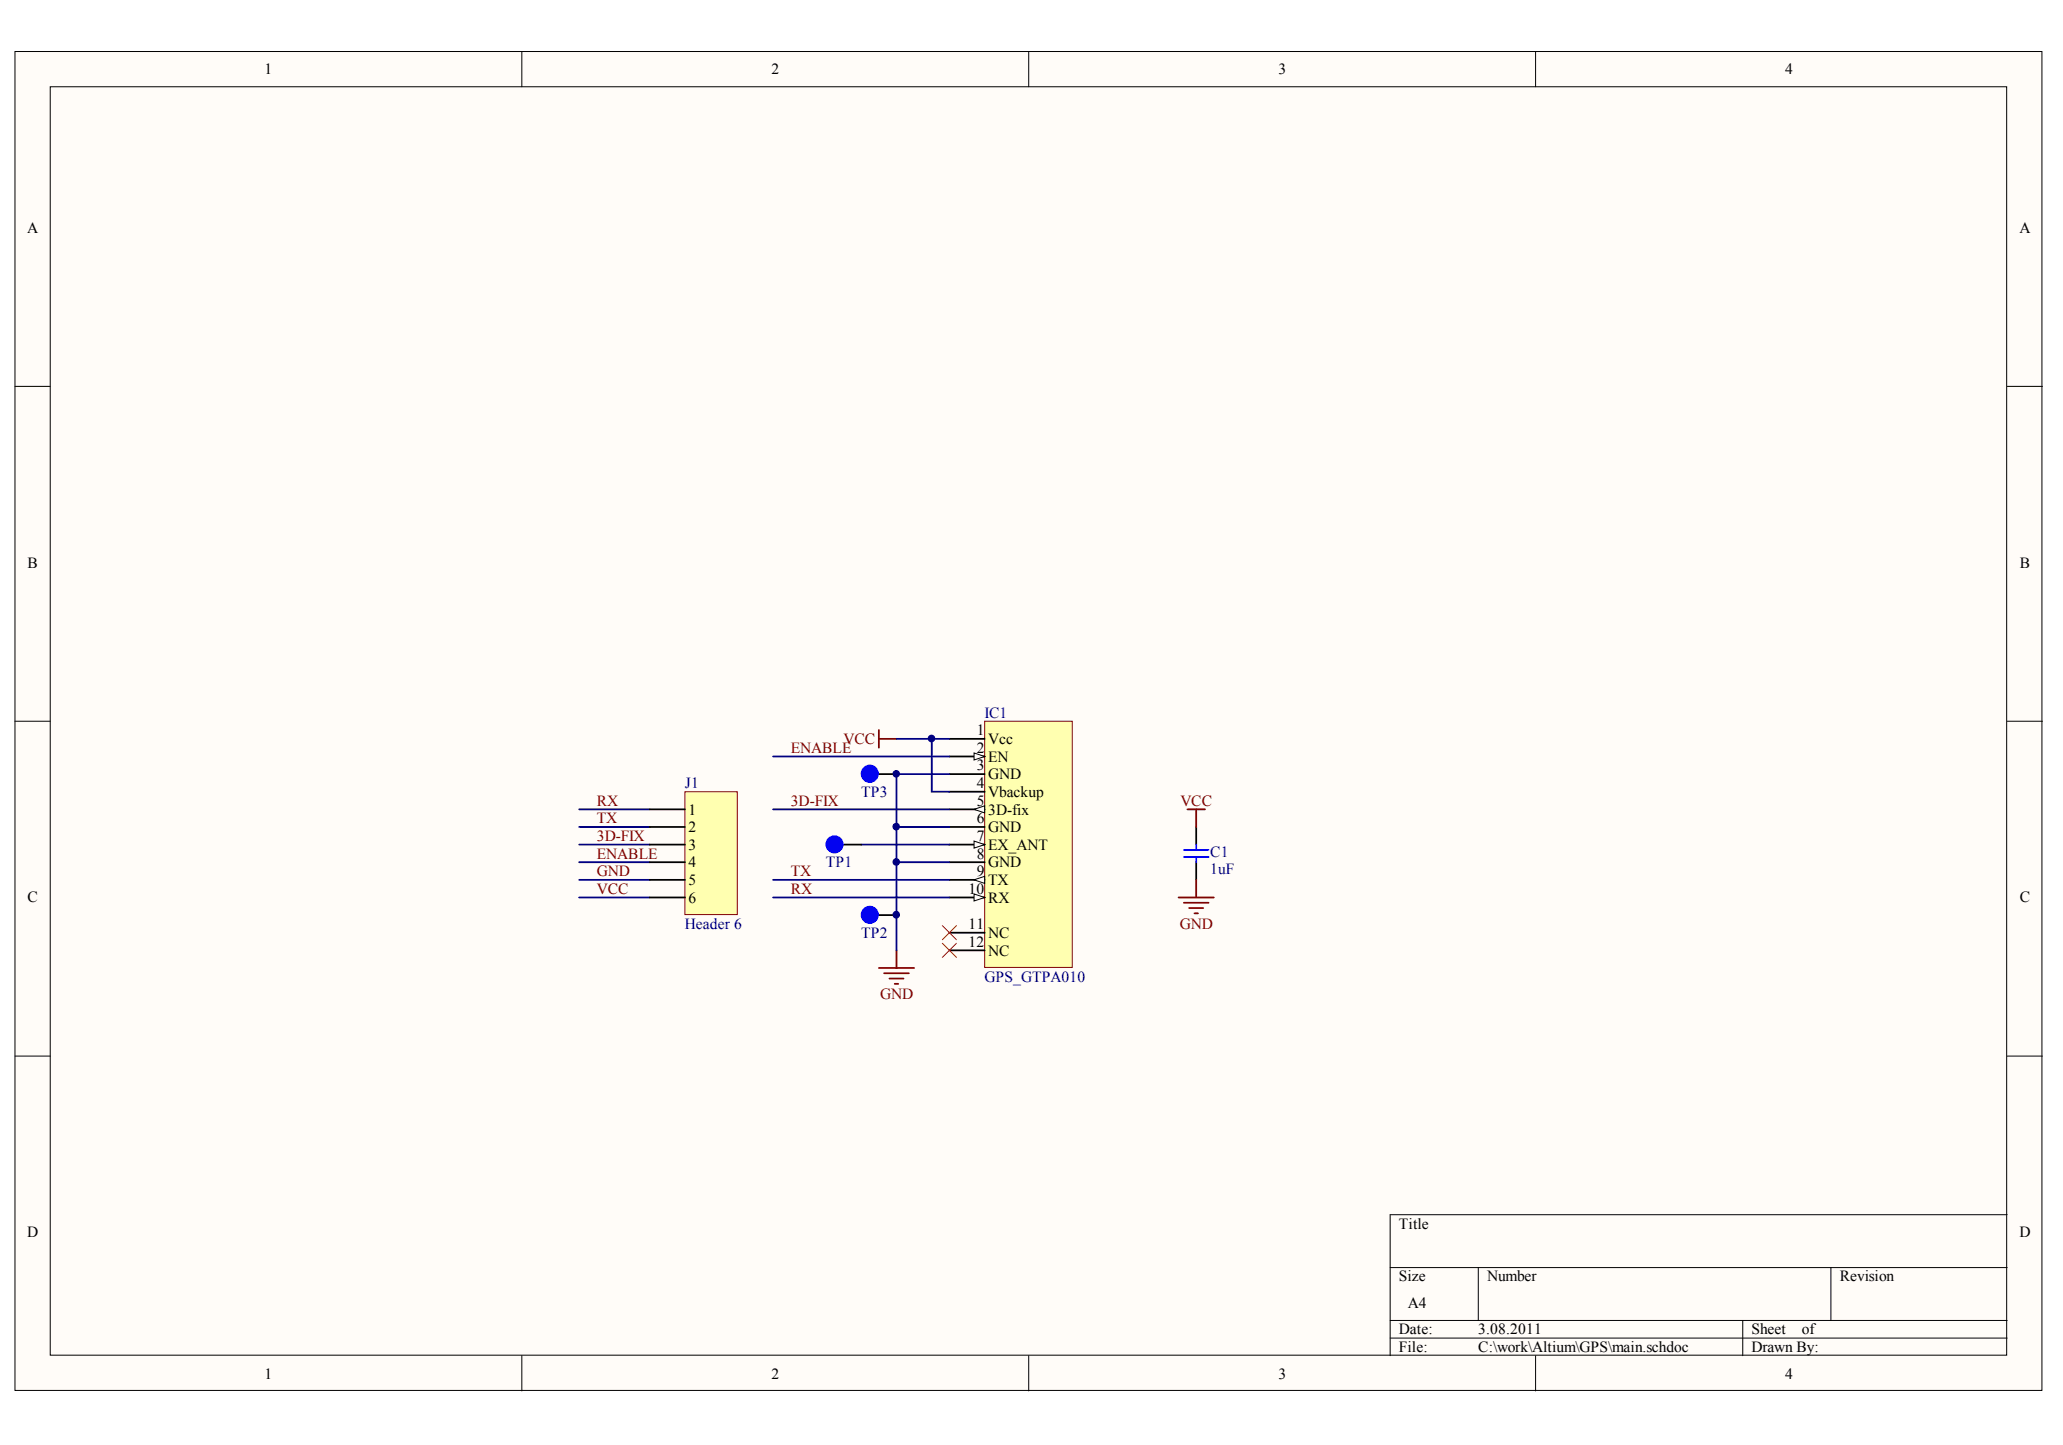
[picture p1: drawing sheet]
<svg xmlns="http://www.w3.org/2000/svg" width="291mm" height="204mm" viewBox="0 0 291 204" stroke-linecap="round" stroke-linejoin="round" font-family="sans-serif">
<g fill="#fffcf8" stroke="#000" stroke-width=".14">
<path d="M2.1 7.3h286v188.9h-286z"/>
<path d="M7.1 12.2h276v179h-276z"/>
</g>
<g fill="none" stroke="#000" stroke-width=".14">
<path d="M73.6 7.3v4.9M145.1 7.3v4.9M216.6 7.3v4.9M2.1 54.5h5M283.2 54.5h4.9M2.1 101.8h5M283.2 101.8h4.9M2.1 149h5M283.2 149h4.9M196.1 178.9h87.1M208.6 178.9v7.4M258.3 178.9v7.4"/>
<path d="M283.2 171.4h-87.1v19.9M73.6 191.3v5M145.1 191.3v5M196.1 186.3h87.1M196.1 188.8h87.1M216.6 191.3v5M245.9 186.3v5"/>
</g>
<path d="M138.9 101.8h12.4v34.7h-12.4z" fill="#ffffb0" stroke="#800000" stroke-width=".14"/>
<path d="M133.9 104.3h5M133.9 106.7h5" fill="none" stroke="#000" stroke-width=".25"/>
<path d="M137.4 106.3l1.5 .4-1.5 .5z" fill="#fffcf8" stroke="#000" stroke-width=".14"/>
<path d="M133.9 109.2h5M133.9 111.7h5M133.9 114.2h5" fill="none" stroke="#000" stroke-width=".25"/>
<path d="M137.4 114.2l1.5-.5v1z" fill="#fffcf8" stroke="#000" stroke-width=".14"/>
<path d="M133.9 121.7h5M133.9 124.2h5" fill="none" stroke="#000" stroke-width=".25"/>
<path d="M137.4 124.2l1.5-.5v1z" fill="#fffcf8" stroke="#000" stroke-width=".14"/>
<path d="M133.9 126.6h5" fill="none" stroke="#000" stroke-width=".25"/>
<path d="M137.4 126.1l1.5 .5-1.5 .5z" fill="#fffcf8" stroke="#000" stroke-width=".14"/>
<path d="M133.9 116.7h5M133.9 119.2h5M133.9 131.6h5M133.9 134.1h5" fill="none" stroke="#000" stroke-width=".25"/>
<path d="M137.4 118.7l1.5 .5-1.5 .5z" fill="#fffcf8" stroke="#000" stroke-width=".14"/>
<path d="M168.8 116.7v2.5M168.8 121.7v2.5" fill="none" stroke="#000" stroke-width=".25"/>
<path d="M167 119.9h3.5M168.8 119.2v.7M167 120.9h3.5M168.8 120.9v.8" fill="none" stroke="#00f" stroke-width=".25"/>
<g fill="none" stroke="#800000" stroke-width=".25">
<path d="M124 103v2.5M124 104.3h2.5M167.5 114.2h2.5M168.8 114.2v2.5M124 136.6h5M124.7 137.3h3.5M125.5 138.1h2M126.2 138.8h.5M126.5 134.1v2.5M166.3 126.6h4.9M167 127.4h3.5M167.8 128.1h2"/>
<path d="M168.5 128.9h.5M168.8 124.2v2.4"/>
</g>
<g fill="none" stroke="#000080" stroke-width=".25">
<path d="M81.7 116.7h10M81.7 114.2h10M81.7 119.2h10M109.1 114.2h24.8M109.1 106.7h24.8M126.5 104.3h4.9v7.4h2.5M126.5 116.7h7.4M131.4 104.3h2.5M133.9 109.2h-7.4v12.5h7.4M81.7 124.2h10M81.7 126.6h10M81.7 121.7h10"/>
<path d="M109.1 124.2h24.8M109.1 126.6h24.8M126.5 121.7v12.4"/>
</g>
<path d="M132.9 133.1l2 2M132.9 130.6l2 2M134.9 133.1l-2 2M134.9 130.6l-2 2" fill="none" stroke="#f00" stroke-width=".14"/>
<path d="M96.6 111.7h7.4v17.4h-7.4z" fill="#ffffb0" stroke="#800000" stroke-width=".14"/>
<path d="M91.7 114.2h4.9M91.7 116.7h4.9M91.7 119.2h4.9M119 119.2h2.5M124 109.2h2.5M91.7 121.7h4.9M91.7 124.2h4.9M91.7 126.6h4.9M124 129.1h2.5" fill="none" stroke="#000" stroke-width=".25"/>
<path d="M121.5 119.2h12.4" fill="none" stroke="#000080" stroke-width=".25"/>
<g fill="#00f" stroke="#00f" stroke-width=".14">
<circle cx="117.7" cy="119.1" r="1.21"/>
<circle cx="122.7" cy="129.1" r="1.21"/>
<circle cx="122.7" cy="109.2" r="1.21"/>
</g>
<g fill="#000080" stroke="#000080" stroke-width=".14">
<circle cx="126.4" cy="129.1" r=".47"/>
<circle cx="126.4" cy="121.6" r=".46"/>
<circle cx="126.4" cy="116.6" r=".47"/>
<circle cx="126.4" cy="109.2" r=".46"/>
<circle cx="131.4" cy="104.2" r=".47"/>
</g>
<g font-size="2.2">
<text x="37.3" y="10.5">1</text>
<text x="108.8" y="10.5">2</text>
<text x="180.3" y="10.5">3</text>
<text x="251.9" y="10.5">4</text>
<text x="3.8" y="32.8">A</text>
<text x="284.9" y="32.8">A</text>
<text x="3.9" y="80.1">B</text>
<text x="284.9" y="80.1">B</text>
<text x="137.8" y="103.7">1</text>
<text x="137.8" y="106.2">2</text>
<text x="139.4" y="105">Vcc</text>
<text x="139.4" y="107.5">EN</text>
<text x="137.8" y="108.7">3</text>
<text x="137.8" y="111.2">4</text>
<text x="137.8" y="113.7">5</text>
<text x="139.4" y="110">GND</text>
<text x="139.4" y="112.5">Vbackup</text>
<text x="97.1" y="114.9">1</text>
<text x="97.1" y="117.4">2</text>
<text x="97.1" y="119.9">3</text>
<text x="137.8" y="116.2">6</text>
<text x="137.8" y="118.7">7</text>
<text x="139.4" y="114.9">3D-fix</text>
<text x="139.4" y="117.4">GND</text>
<text x="139.4" y="119.9">EX_ANT</text>
<text x="97.1" y="122.4">4</text>
<text x="97.1" y="124.9">5</text>
<text x="137.8" y="121.2">8</text>
<text x="137.8" y="123.6">9</text>
<text x="139.4" y="122.4">GND</text>
<text x="139.4" y="124.9">TX</text>
<text x="3.9" y="127.4">C</text>
<text x="97.1" y="127.4">6</text>
<text x="136.6" y="126.1">10</text>
<text x="136.6" y="131.1">11</text>
<text x="139.4" y="127.4">RX</text>
<text x="284.9" y="127.4">C</text>
<text x="136.6" y="133.6">12</text>
<text x="139.4" y="132.3">NC</text>
<text x="139.4" y="134.8">NC</text>
<text x="197.4" y="173.4">Title</text>
<text x="3.8" y="174.6">D</text>
<text x="284.9" y="174.6">D</text>
<text x="197.4" y="180.8">Size</text>
<text x="198.6" y="184.6">A4</text>
<text x="209.8" y="180.8">Number</text>
<text x="259.5" y="180.8">Revision</text>
<text x="197.4" y="188.3">Date:</text>
<text x="197.4" y="190.8">File:</text>
<text x="208.6" y="188.3">3.08.2011</text>
<text x="208.6" y="190.8">C:\work\Altium\GPS\main.schdoc</text>
<text x="247.1" y="188.3">Sheet</text>
<text x="247.1" y="190.8">Drawn By:</text>
<text x="254.2" y="188.3">of</text>
<text x="37.3" y="194.5">1</text>
<text x="108.8" y="194.5">2</text>
<text x="180.3" y="194.5">3</text>
<text x="251.9" y="194.5">4</text>
</g>
<g font-size="2.2" fill="#000080">
<text x="138.9" y="101.3">IC1</text>
<text x="96.6" y="111.2">J1</text>
<text x="121.5" y="112.5">TP3</text>
<text x="116.5" y="122.4">TP1</text>
<text x="170.7" y="123.4">1uF</text>
<text x="170.7" y="120.9">C1</text>
<text x="96.6" y="131.1">Header 6</text>
<text x="121.5" y="132.3">TP2</text>
<text x="138.9" y="138.6">GPS_GTPA010</text>
</g>
<g font-size="2.2" fill="#800000">
<text x="111.6" y="106.2">ENABLE</text>
<text x="119" y="105">VCC</text>
<text x="84.2" y="113.7">RX</text>
<text x="111.6" y="113.7">3D-FIX</text>
<text x="166.5" y="113.7">VCC</text>
<text x="84.2" y="116.2">TX</text>
<text x="84.2" y="118.7">3D-FIX</text>
<text x="84.2" y="123.6">GND</text>
<text x="84.2" y="121.2">ENABLE</text>
<text x="111.6" y="123.6">TX</text>
<text x="84.2" y="126.1">VCC</text>
<text x="111.6" y="126.1">RX</text>
<text x="166.4" y="131.1">GND</text>
<text x="124.2" y="141">GND</text>
</g>
</svg>
